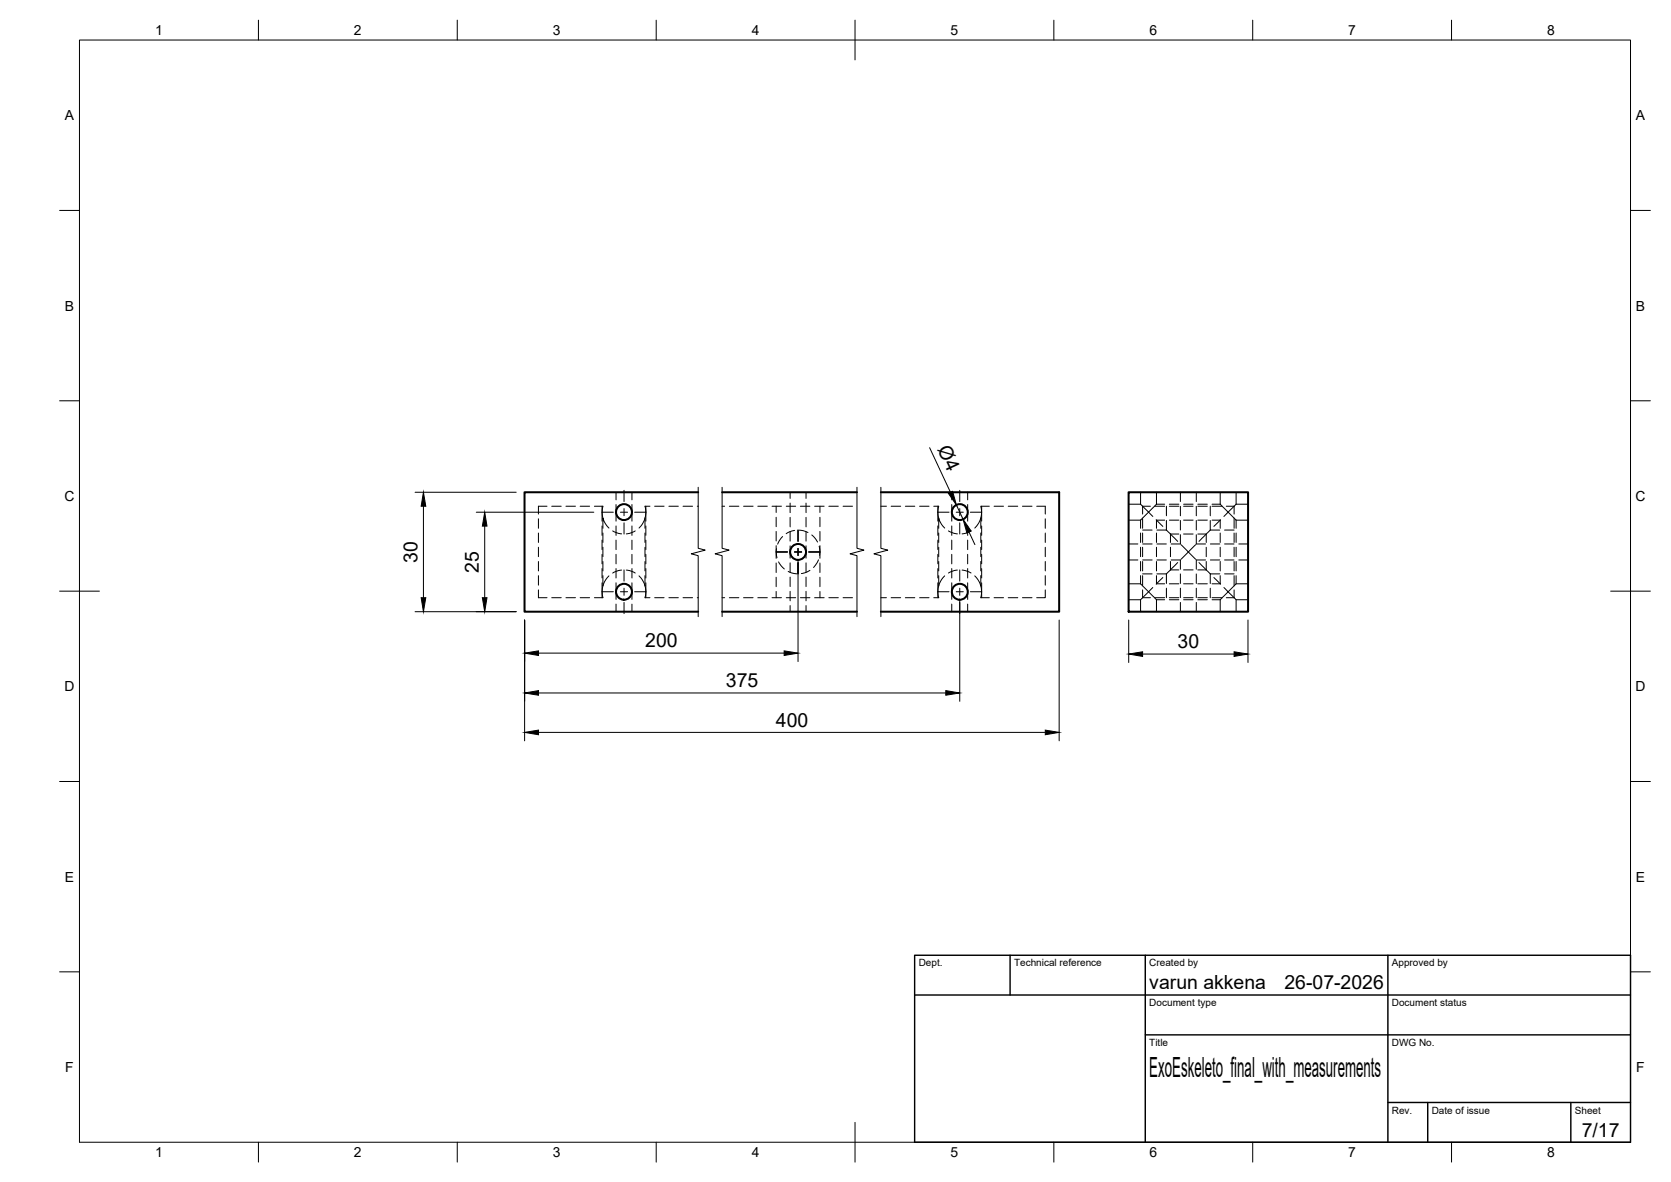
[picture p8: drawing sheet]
<svg xmlns="http://www.w3.org/2000/svg" width="420mm" height="297mm" viewBox="0 0 420 297" stroke-linecap="round" stroke-linejoin="round" font-family="sans-serif">
<!-- layer: Visible -->
<g fill="none" stroke="#000" stroke-width=".51">
<path d="M175.6 123.7h-43.7v30h43.7M181.6 123.7h33.9M221.5 123.7h44.8v30h-44.8M283.8 123.7h30v30h-30zM181.6 153.7h33.9"/>
<circle cx="156.9" cy="128.7" r="2"/>
<circle cx="200.7" cy="138.7" r="2"/>
<circle cx="241.3" cy="128.7" r="2"/>
<circle cx="156.9" cy="148.7" r="2"/>
<circle cx="241.3" cy="148.7" r="2"/>
</g>
<!-- layer: Hidden -->
<g fill="none" stroke="#000" stroke-width=".25">
<path d="M135.4 130.4v2.4M135.4 133.9v2.4M135.4 137.5v2.4M137.5 127.2h-2.1v2M138.7 127.2h2.4M142.3 127.2h2.4M145.9 127.2h2.4M149.5 127.2h2.1l-.2 1.2 .2 1.8M151.4 127.2v3.8M151.4 132.2v2.3M151.4 135.7v2.4M151.4 139.3v2.4"/>
<path d="M151.6 133.9v2.4M151.6 137.5v2.4M153.1 132.7l-.8-1-.7-1.5v2.6M154.1 133.4l1.4 .6 .8 .2M154.9 123.7v1.9M154.9 126.8v4.2M154.9 132.2v2.3M154.9 135.7v2.4M154.9 139.3v2.4M158.9 123.7v1.9M158.9 126.8v4.2M158.9 132.2v2.3"/>
<path d="M158.9 135.7v2.4M158.9 139.3v2.4M159.7 133.4l-1.4 .6-.8 .2M162.2 130.2l-.7 1.5-.8 1M162.2 130.2v2.6M162.2 133.9v2.4M162.2 137.5v2.4M162.4 127.2v3.8M162.4 132.2v2.3M162.4 135.7v2.4M162.4 139.3v2.4M163.4 127.2h-1.2l.2 1.2-.2 1.8"/>
<path d="M164.6 127.2h2.4M168.2 127.2h2.4M171.7 127.2h2.4M175.3 127.2h.3M181.6 127.2h.6M183.4 127.2h2.4M187 127.2h2.4M190.5 127.2h2.4M194.1 127.2h2.4M195.2 127.2v1.6M195.2 130v2.4M195.2 133.5v2.4"/>
<path d="M195.2 137.1v3.2M195.2 137.9l.2 2.3M196.8 134.8l-.8 .9-.5 1M197.7 127.2h2.4M198.7 123.7v1.6M198.7 126.4v2.4M198.7 130v2.4M198.7 133.6v2.4M198.7 137.2v3.1M199.8 133.3l-1.2 .3-.9 .5M201 133.2l1 .2 1.2 .4M201.3 127.2h2.3"/>
<path d="M202.7 123.7v1.6M202.7 126.4v2.4M202.7 130v2.4M202.7 133.6v2.4M202.7 137.2v3.1M204.1 134.4l1.5 1.8M204.8 127.2h2.4M206 137.3l.1 2.3M206.2 127.2v1.6M206.2 130v2.4M206.2 133.5v2.4M206.2 137.1v3.2"/>
<path d="M208.4 127.2h2.4M212 127.2h2.4M221.5 127.2h1.4M224.1 127.2h2.4M227.6 127.2h2.4M231.2 127.2h2.4M234.8 127.2h1.2l-.2 1.2 .2 1.8M235.8 127.2v3.8M235.8 132.2v2.3M235.8 135.7v2.4M235.8 139.3v2.4M236 133.9v2.4"/>
<path d="M236 137.5v2.4M237.5 132.7l-.8-1-.7-1.5v2.6M238.5 133.4l1.4 .6 .8 .2M239.3 123.7v1.9M239.3 126.8v4.2M239.3 132.2v2.3M239.3 135.7v2.4M239.3 139.3v2.4M243.3 123.7v1.9M243.3 126.8v4.2M243.3 132.2v2.3M243.3 135.7v2.4"/>
<path d="M243.3 139.3v2.4M244.2 133.4l-1.5 .6-.8 .2M246.6 130.2l-.7 1.5-.8 1M246.6 130.2v2.6M246.6 133.9v2.4M246.6 137.5v2.4M246.8 127.2v3.8M246.8 132.2v2.3M246.8 135.7v2.4M246.8 139.3v2.4M248.8 127.2h-2.2l.2 1.2-.2 1.8M250 127.2h2.3"/>
<path d="M253.5 127.2h2.4M257.1 127.2h2.4M260.7 127.2h2.1v2M262.8 130.4v2.4M262.8 133.9v2.4M262.8 137.5v2.4M283.8 136.7h2.3M283.8 130.7h3M283.8 126.7h3M286.8 126.7l.5 .5M286.8 123.7v3M286.8 130.7v2.1"/>
<path d="M286.8 133.9v2.4M286.8 137.5v2.4M287.3 127.2l1.5 1.5M287.3 127.2h2M287.3 127.2v2M287.3 130.4v2.4M287.3 133.9v2.4M287.3 137.5v2.4M287.3 133.2h2.4M287.3 136.7h2.4M288.8 128.7l-2 2M288.8 128.7l1.1 1.1"/>
<path d="M290.4 127.2h2.4M290.7 130.6l1.7 1.7M290.8 126.7l-2 2M290.8 123.7v3M290.8 133.9v2.4M290.8 137.5v2.4M290.8 126.7h2M290.9 136.7h2.4M292.8 130.7h-2v2.1M293.2 133.1l1.1 1.1M293.3 130.8v2.4h-2.4M293.3 127.2v2.4"/>
<path d="M294 127.2h2.4M294 130.7h2.4M294 126.7h2.4M294.3 134.2l1.8 1.8M294.3 134.2h2.1M294.3 134.2v2.1M294.3 137.5v2.4M296.8 134.4v2.3h-2.3M296.8 123.7v2.3M296.8 127.2v2.4M296.8 130.8v2.4M297 136.9l1.8 1.8-1.8 1.8"/>
<path d="M297.6 127.2h2.4M297.6 130.7h2.4M297.6 126.7h2.4M297.6 134.2h2.4M300.6 136.9l-1.8 1.8 1.8 1.8M300.8 134.4v2.3h2.3M300.8 123.7v2.3M300.8 127.2v2.4M300.8 130.8v2.4M301.2 134.2h2.1v2.1M301.2 127.2h2.4M301.2 130.7h2.4"/>
<path d="M301.2 126.7h2.4M303.3 137.5v2.4M304.3 130.8v2.4h2.4M304.3 127.2v2.4M304.3 136.7h2.4M304.4 133.1l-2.9 2.9M304.8 127.2h2.3M304.8 130.7h2v2.1M304.8 126.7h2M306.8 126.7l2 2 1.5-1.5M306.8 123.7v3M306.8 133.9v2.4"/>
<path d="M306.8 137.5v2.4M306.9 130.6l-1.7 1.7M307.7 129.8l1.1-1.1 2 2M307.9 136.7h2.4M307.9 133.2h2.4M308.3 127.2h2M310.3 127.2v2M310.3 130.4v2.4M310.3 133.9v2.4M310.3 137.5v2.4M310.8 126.7l-.5 .5M310.8 123.7v3"/>
<path d="M310.8 130.7v2.1M310.8 133.9v2.4M310.8 137.5v2.4M310.8 130.7h3M310.8 126.7h3M311.5 136.7h2.3M135.4 148.2v2h2.1M135.4 141.1v2.4M135.4 144.7v2.4M138.7 150.2h2.4M142.3 150.2h2.4M145.9 150.2h2.4"/>
<path d="M151.4 142.9v2.4M151.4 146.5v3.7M151.6 147.2l-.2 1.2 .2 1.8h-2.1M151.6 141.1v2.4M151.6 144.7v2.5M153.1 144.7l-.8 1-.7 1.5M154.9 142.9v2.4M154.9 146.5v4.1M154.9 151.8v1.9M156.3 143.3l-.8 .1-1.4 .6M157.5 143.3l.8 .1 1.4 .6M158.9 142.9v2.4"/>
<path d="M158.9 146.5v4.1M158.9 151.8v1.9M160.7 144.7l.8 1 .7 1.5M162.2 147.2l.2 1.2-.2 1.8h1.2M162.2 141.1v2.4M162.2 144.7v2.5M162.4 142.9v2.4M162.4 146.5v3.7M164.6 150.2h2.4M168.2 150.2h2.4M171.7 150.2h2.4M175.3 150.2h.3"/>
<path d="M181.6 150.2h.6M183.4 150.2h2.4M187 150.2h2.4M190.5 150.2h2.4M194.1 150.2h2.4M195.2 141.5v2.4M195.2 145.1v2.3M195.2 148.6v1.6M195.8 141.2l1.4 1.8M197.7 150.2h2.4M198.2 143.6l.9 .4 1.3 .2M198.7 141.4v2.4"/>
<path d="M198.7 145v2.4M198.7 148.6v2.4M198.7 152.2v1.5M201.3 150.2h2.3M202.7 141.4v2.4M202.7 145v2.4M202.7 148.6v2.4M202.7 152.2v1.5M203.6 143.3l-1.2 .6-.9 .2M204.8 150.2h2.4M205.8 140.7l-1.2 1.9M206.2 141.5v2.4"/>
<path d="M206.2 145.1v2.3M206.2 148.6v1.6M208.4 150.2h2.4M212 150.2h2.4M221.5 150.2h1.4M224.1 150.2h2.4M227.6 150.2h2.4M231.2 150.2h2.4M235.8 142.9v2.4M235.8 146.5v3.7M236 147.2l-.2 1.2 .2 1.8h-1.2M236 141.1v2.4"/>
<path d="M236 144.7v2.5M237.5 144.7l-.8 1-.7 1.5M239.3 142.9v2.4M239.3 146.5v4.1M239.3 151.8v1.9M240.7 143.3l-.8 .1-1.4 .6M241.9 143.3l.8 .1 1.5 .6M243.3 142.9v2.4M243.3 146.5v4.1M243.3 151.8v1.9M245.1 144.7l.8 1 .7 1.5M246.6 147.2l.2 1.2-.2 1.8h2.2"/>
<path d="M246.6 141.1v2.4M246.6 144.7v2.5M246.8 142.9v2.4M246.8 146.5v3.7M250 150.2h2.3M253.5 150.2h2.4M257.1 150.2h2.4M262.8 148.2v2h-2.1M262.8 141.1v2.4M262.8 144.7v2.4M283.8 140.7h2.3M283.8 150.7h3"/>
<path d="M283.8 146.7h3M286.8 146.7l2 2-1.5 1.5M286.8 141.1v2.4M286.8 144.7v2M286.8 150.7v3M287.3 150.2l-.5 .5M287.3 150.2h2M287.3 141.1v2.4M287.3 144.7v2.4M287.3 148.2v2M287.3 144.2h2.4M287.3 140.7h2.4"/>
<path d="M289.9 147.6l-1.1 1.1 2 2M290.4 150.2h2.4M290.8 141.1v2.4M290.8 144.7v2h2M290.8 150.7v3M290.8 150.7h2M290.9 140.7h2.4M290.9 144.2h2.4v2.4M292.4 145.1l-1.7 1.7M293.3 147.8v2.4M294 150.2h2.4M294 150.7h2.4"/>
<path d="M294 146.7h2.4M294.3 143.2l-1.1 1.1M294.3 143.2h2.1M294.3 141.1v2.1M294.5 140.7h2.3v2.4M296.1 141.4l-1.8 1.8M296.8 144.2v2.4M296.8 147.8v2.4M296.8 151.4v2.3M297.6 150.2h2.4M297.6 150.7h2.4M297.6 146.7h2.4"/>
<path d="M297.6 143.2h2.4M300.8 144.2v2.4M300.8 147.8v2.4M300.8 151.4v2.3M301.2 150.2h2.4M301.2 150.7h2.4M301.2 146.7h2.4M301.2 143.2h2.1M301.5 141.4l1.8 1.8M303.1 140.7h-2.3v2.4M303.3 143.2l1.1 1.1M303.3 141.1v2.1"/>
<path d="M304.3 147.8v2.4M304.3 140.7h2.4M304.8 150.2h2.3M304.8 150.7h2M305.2 145.1l1.7 1.7M306.7 144.2h-2.4v2.4M306.8 141.1v2.4M306.8 144.7v2h-2M306.8 150.7v3M307.7 147.6l1.1 1.1-2 2M307.9 140.7h2.4M307.9 144.2h2.4"/>
<path d="M308.3 150.2h2M310.3 150.2l.5 .5M310.3 141.1v2.4M310.3 144.7v2.4M310.3 148.2v2M310.8 146.7l-2 2 1.5 1.5M310.8 141.1v2.4M310.8 144.7v2M310.8 150.7v3M310.8 150.7h3M310.8 146.7h3M311.5 140.7h2.3"/>
</g>
<!-- layer: BORDER -->
<g fill="none" stroke="#000" stroke-width=".25">
<path d="M20 10.1h390v276.9h-390zM65 5.1v5M115 5.1v5M165 5.1v5M215 5.1v10M265 5.1v5M315 5.1v5M365 5.1v5M15 52.9h5M410 52.9h5M15 100.7h5M410 100.7h5"/>
<path d="M15 148.6h10M405 148.6h10M15 196.4h5M410 196.4h5M15 244.2h5M410 244.2h5M65 287v5M115 287v5M165 287v5M215 282.1v9.9M265 287v5M315 287v5"/>
<path d="M365 287v5"/>
</g>
<!-- layer: TITLEBLOCK -->
<path d="M230 240.1h180v46.9h-180zM230 250h180M254 240.1v9.9M288 240.1v46.9M349 240.1v46.9M288 260.1h122M349 277.1h61M359 277.1v9.9M395 277.1v9.9" fill="none" stroke="#000" stroke-width=".36"/>
<!-- layer: Break Lines -->
<path d="M175.6 122.5v15.3l1.7 .4-3.5 1 1.8 .4v15.4M181.6 122.5v15.3l1.7 .4-3.5 1 1.8 .4v15.4M215.5 122.5v15.3l1.7 .4-3.5 1 1.8 .4v15.4M221.5 122.5v15.3l1.7 .4-3.5 1 1.8 .4v15.4" fill="none" stroke="#000" stroke-width=".25"/>
<!-- layer: Smart Centers -->
<g fill="none" stroke="#000" stroke-width=".25">
<path d="M151.4 128.7h2.8M156 128.7h1.8M156.9 123.2v2.8M156.9 127.8v1.8M156.9 131.4v2.8M159.6 128.7h2.8M195.2 138.7h2.8M199.8 138.7h1.8M200.7 133.2v2.8M200.7 137.8v1.8M203.3 138.7h2.9M235.8 128.7h2.8"/>
<path d="M240.4 128.7h1.8M241.3 123.2v2.8M241.3 127.8v1.8M241.3 131.4v2.8M244 128.7h2.8M151.4 148.7h2.8M156 148.7h1.8M156.9 143.2v2.8M156.9 147.8v1.8M156.9 151.4v2.8M159.6 148.7h2.8M200.7 141.4v2.8"/>
<path d="M235.8 148.7h2.8M240.4 148.7h1.8M241.3 143.2v2.8M241.3 147.8v1.8M241.3 151.4v2.8M244 148.7h2.8"/>
</g>
<!-- layer: FD_Dimensions -->
<g fill="none" stroke="#000" stroke-width=".25">
<path d="M233.7 112.5l5.3 11.2M104.4 123.7h25.4M106.5 127.2v23M119.8 128.7h29.5M121.9 132.2v18M240.5 126.9l1.7 3.6M243.6 133.7l1.5 3.2M104.4 153.7h25.4M131.9 155.8v30.4M200.7 140.8v25.5M241.3 150.8v25.4M266.3 155.8v30.4"/>
<path d="M283.8 155.8v10.7M313.8 155.8v10.7M135.4 174.1h102.4M135.4 164.1h61.8M287.3 164.4h23M135.4 184.1h127.4"/>
</g>
<g fill="#000" stroke="#000" stroke-width=".25">
<path d="M106.5 123.7l.6 3.5h-1.2zM121.9 128.7l.5 3.5h-1.1zM238.5 124l1-.5 1 3.4zM242.2 130.5l2 2.9-1.1 .5zM105.9 150.2h1.2l-.6 3.5zM121.3 150.2h1.1l-.5 3.5zM131.9 174.1l3.5-.5v1.1zM131.9 164.1l3.5-.5v1.1zM197.2 163.6l3.5 .5-3.5 .6zM237.8 173.6l3.5 .5-3.5 .6zM283.8 164.4l3.5-.6v1.2zM310.3 163.8l3.5 .6-3.5 .6z"/>
<path d="M131.9 184.1l3.5-.6v1.1zM262.8 183.5l3.5 .6-3.5 .5z"/>
</g>
<text font-size="7" x="289" y="270.6">ExoEskeleto_final_with_measurements</text>
<g font-size="4.9">
<text x="235.6" y="112.9" transform="rotate(65 235.6 112.9)">Ø4</text>
<text x="105" y="141.4" transform="rotate(-90 105 141.4)">30</text>
<text x="120.4" y="143.9" transform="rotate(-90 120.4 143.9)">25</text>
<text x="162.2" y="162.7">200</text>
<text x="296.1" y="162.9">30</text>
<text x="182.5" y="172.7">375</text>
<text x="195.1" y="182.6">400</text>
<text x="289" y="248.5">varun akkena</text>
<text x="323" y="248.5">26-07-2026</text>
<text x="397.7" y="285.7">7/17</text>
</g>
<g font-size="3.5">
<text x="39" y="8.8">1</text>
<text x="89" y="8.8">2</text>
<text x="139" y="8.8">3</text>
<text x="189" y="8.8">4</text>
<text x="239" y="8.8">5</text>
<text x="289" y="8.8">6</text>
<text x="339" y="8.8">7</text>
<text x="389" y="8.8">8</text>
<text x="16.3" y="30.2">A</text>
<text x="411.3" y="30.2">A</text>
<text x="16.3" y="78">B</text>
<text x="411.3" y="78">B</text>
<text x="16.2" y="125.9">C</text>
<text x="411.2" y="125.9">C</text>
<text x="16.2" y="173.7">D</text>
<text x="411.2" y="173.7">D</text>
<text x="16.3" y="221.6">E</text>
<text x="411.3" y="221.6">E</text>
<text x="16.4" y="269.4">F</text>
<text x="411.4" y="269.4">F</text>
<text x="39" y="290.8">1</text>
<text x="89" y="290.8">2</text>
<text x="139" y="290.8">3</text>
<text x="189" y="290.8">4</text>
<text x="239" y="290.8">5</text>
<text x="289" y="290.8">6</text>
<text x="339" y="290.8">7</text>
<text x="389" y="290.8">8</text>
</g>
<g font-size="2.5">
<text x="231" y="242.9">Dept.</text>
<text x="255" y="242.9">Technical reference</text>
<text x="289" y="242.9">Created by</text>
<text x="350" y="242.9">Approved by</text>
<text x="289" y="252.8">Document type</text>
<text x="350" y="252.8">Document status</text>
<text x="289" y="262.9">Title</text>
<text x="350" y="262.9">DWG No.</text>
<text x="350" y="279.9">Rev.</text>
<text x="360" y="279.9">Date of issue</text>
<text x="396" y="279.9">Sheet</text>
</g>
</svg>
